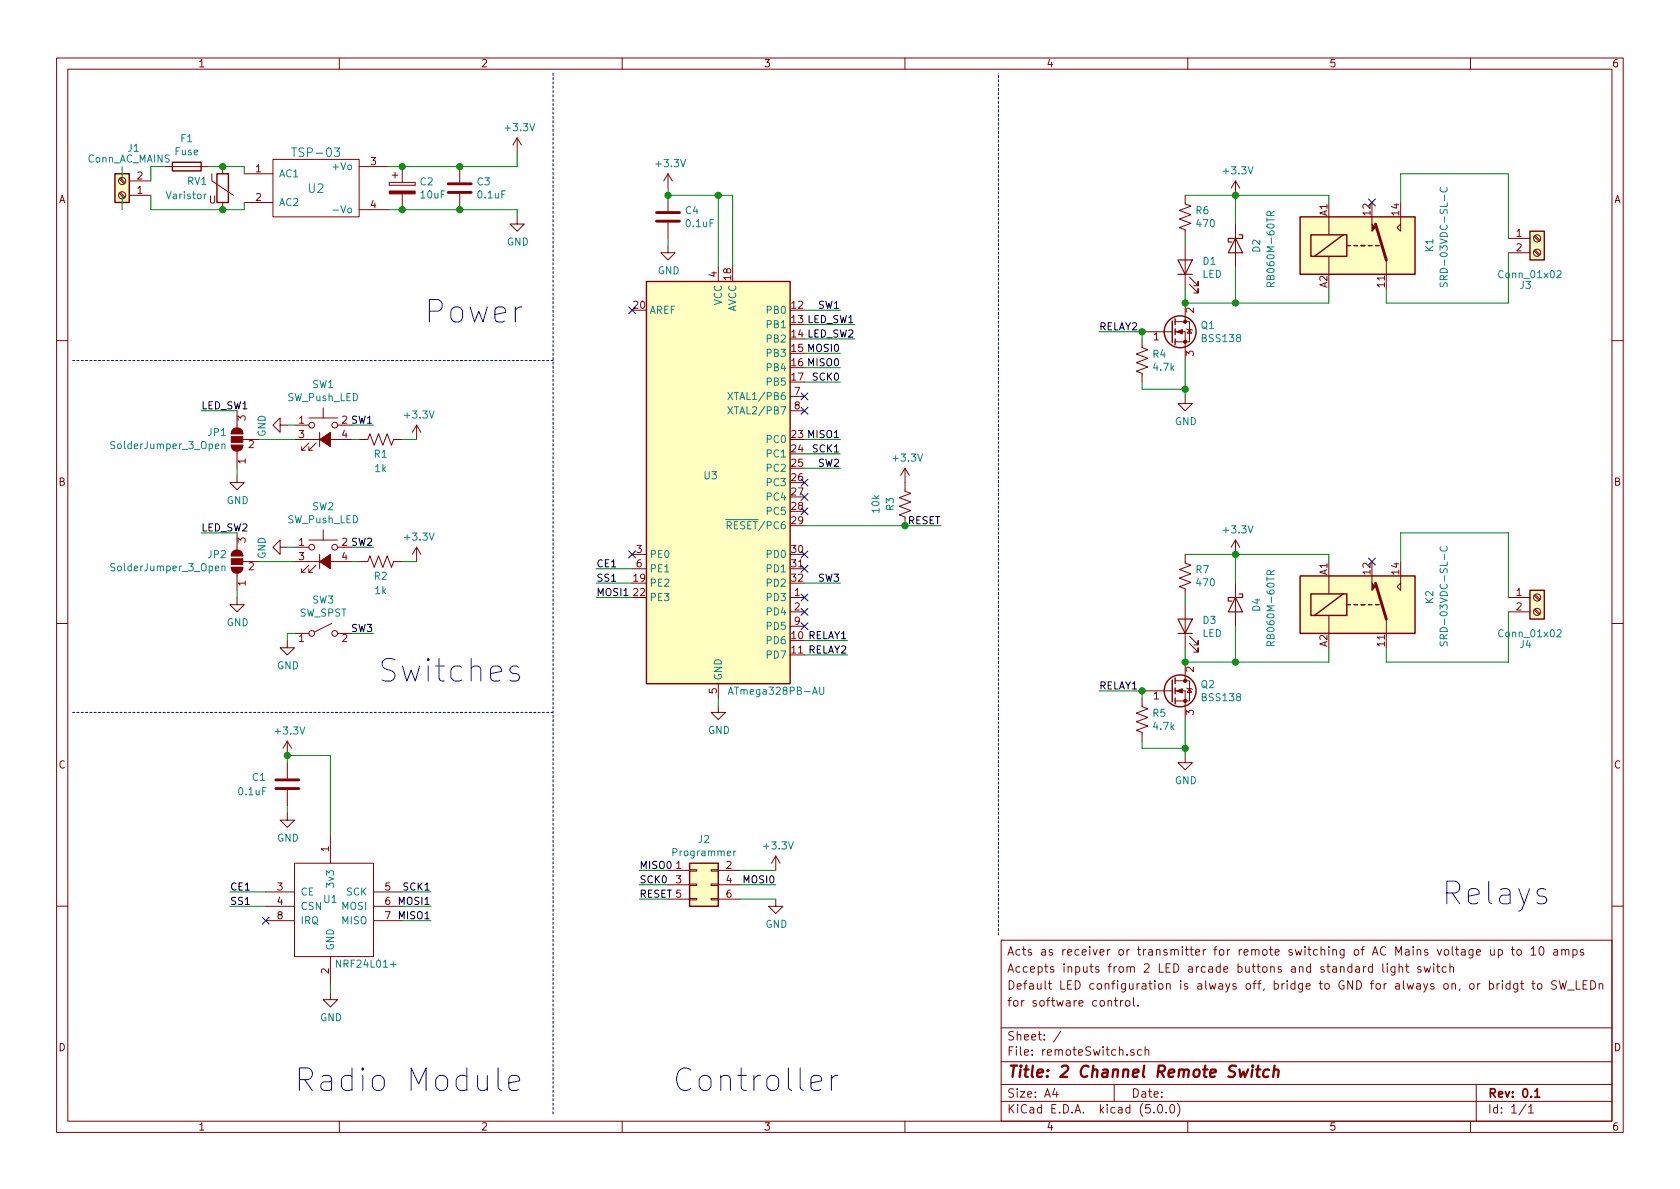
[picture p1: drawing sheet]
EESchema Schematic File Version 4
LIBS:remoteSwitch-cache
EELAYER 26 0
EELAYER END
$Descr A4 11693 8268
encoding utf-8
Sheet 1 1
Title "2 Channel Remote Switch"
Date ""
Rev "0.1"
Comp ""
Comment1 "for software control."
Comment2 "Default LED configuration is always off, bridge to GND for always on, or bridgt to SW_LEDn "
Comment3 "Accepts inputs from 2 LED arcade buttons and standard light switch"
Comment4 "Acts as receiver or transmitter for remote switching of AC Mains voltage up to 10 amps"
$EndDescr
$Comp
L remoteSwitch_custom:TSP-03 U2
U 1 1
P 2200 1300
F 0 "U2" H 2200 1300 60  0000 C CNN
F 1 "TSP-03" H 2200 1550 60  0000 C CNN
F 2 "Connectors_JST:JST_SH_BM04B-SRSS-TB_04x1.00mm_Straight" H 2200 1300 60  0001 C CNN
F 3 "" H 2200 1300 60  0000 C CNN
	1    2200 1300
	1    0    0    -1  
$EndComp
$Comp
L Connector:Screw_Terminal_01x02 J1
U 1 1
P 850 1350
F 0 "J1" H 770 1025 50  0000 C CNN
F 1 "Conn_AC_MAINS" H 800 1100 50  0000 C CNN
F 2 "Connectors:PINHEAD1-2" H 850 1350 50  0001 C CNN
F 3 "~" H 850 1350 50  0001 C CNN
	1    850  1350
	-1   0    0    1   
$EndComp
$Comp
L Device:Fuse F1
U 1 1
P 1300 1150
F 0 "F1" V 1103 1150 50  0000 C CNN
F 1 "Fuse" V 1194 1150 50  0000 C CNN
F 2 "Fuse_Holders_and_Fuses:Fuse_SMD1206_HandSoldering" V 1230 1150 50  0001 C CNN
F 3 "~" H 1300 1150 50  0001 C CNN
F 4 "Surface Mount Fuses 125V .125A VFA Slimline" H 1300 1150 50  0001 C CNN "Description"
F 5 "0466.125NR" H 1300 1150 50  0001 C CNN "Part No"
	1    1300 1150
	0    1    1    0   
$EndComp
$Comp
L Device:Varistor RV1
U 1 1
P 1550 1300
F 0 "RV1" H 1300 1350 50  0000 L CNN
F 1 "Varistor" H 1150 1250 50  0000 L CNN
F 2 "Varistors:RV_Disc_D7_W3.4_P5" V 1480 1300 50  0001 C CNN
F 3 "~" H 1550 1300 50  0001 C CNN
F 4 "Varistors 200V 50A CLAMP" H 1550 1300 50  0001 C CNN "Description"
F 5 "ERZ-V14D241" H 1550 1300 50  0001 C CNN "Part No"
	1    1550 1300
	1    0    0    -1  
$EndComp
Wire Wire Line
	850  1350 850  1450
Wire Wire Line
	850  1250 850  1150
Wire Wire Line
	1450 1150 1550 1150
Wire Wire Line
	1550 1150 1700 1150
Wire Wire Line
	1700 1150 1700 1200
Connection ~ 1550 1150
Wire Wire Line
	1550 1450 1700 1450
Wire Wire Line
	1700 1450 1700 1400
$Comp
L Device:C C3
U 1 1
P 3200 1300
F 0 "C3" H 3315 1346 50  0000 L CNN
F 1 "0.1uF" H 3315 1255 50  0000 L CNN
F 2 "Capacitors_SMD:C_1210_HandSoldering" H 3238 1150 50  0001 C CNN
F 3 "~" H 3200 1300 50  0001 C CNN
	1    3200 1300
	1    0    0    -1  
$EndComp
$Comp
L Device:CP C2
U 1 1
P 2800 1300
F 0 "C2" H 2918 1346 50  0000 L CNN
F 1 "10uF" H 2918 1255 50  0000 L CNN
F 2 "Capacitors_THT:CP_Radial_D10.0mm_P7.50mm" H 2838 1150 50  0001 C CNN
F 3 "~" H 2800 1300 50  0001 C CNN
	1    2800 1300
	1    0    0    -1  
$EndComp
Wire Wire Line
	2700 1150 2800 1150
Wire Wire Line
	2700 1450 2800 1450
Wire Wire Line
	3200 1150 3600 1150
Wire Wire Line
	3600 1150 3600 1050
Connection ~ 3200 1150
Wire Wire Line
	3200 1450 3600 1450
Wire Wire Line
	3600 1450 3600 1500
Connection ~ 3200 1450
$Comp
L power:GND #PWR0101
U 1 1
P 3600 1500
F 0 "#PWR0101" H 3600 1250 50  0001 C CNN
F 1 "GND" H 3605 1327 50  0000 C CNN
F 2 "" H 3600 1500 50  0001 C CNN
F 3 "" H 3600 1500 50  0001 C CNN
	1    3600 1500
	1    0    0    -1  
$EndComp
$Comp
L power:+3.3V #PWR0102
U 1 1
P 3600 1050
F 0 "#PWR0102" H 3600 900 50  0001 C CNN
F 1 "+3.3V" H 3615 1223 50  0000 C CNN
F 2 "" H 3600 1050 50  0001 C CNN
F 3 "" H 3600 1050 50  0001 C CNN
	1    3600 1050
	1    0    0    -1  
$EndComp
Connection ~ 2800 1150
Connection ~ 2800 1450
Wire Wire Line
	2800 1150 3200 1150
Wire Wire Line
	2800 1450 3200 1450
$Comp
L Switch:SW_Push_LED SW1
U 1 1
P 2250 3050
F 0 "SW1" H 2250 3435 50  0000 C CNN
F 1 "SW_Push_LED" H 2250 3344 50  0000 C CNN
F 2 "Connectors_JST:JST_SH_BM04B-SRSS-TB_04x1.00mm_Straight" H 2250 3350 50  0001 C CNN
F 3 "" H 2250 3350 50  0001 C CNN
	1    2250 3050
	1    0    0    -1  
$EndComp
$Comp
L Switch:SW_Push_LED SW2
U 1 1
P 2250 3900
F 0 "SW2" H 2250 4285 50  0000 C CNN
F 1 "SW_Push_LED" H 2250 4194 50  0000 C CNN
F 2 "Connectors_JST:JST_SH_BM04B-SRSS-TB_04x1.00mm_Straight" H 2250 4200 50  0001 C CNN
F 3 "" H 2250 4200 50  0001 C CNN
	1    2250 3900
	1    0    0    -1  
$EndComp
$Comp
L Switch:SW_SPST SW3
U 1 1
P 2250 4400
F 0 "SW3" H 2250 4635 50  0000 C CNN
F 1 "SW_SPST" H 2250 4544 50  0000 C CNN
F 2 "Connectors_JST:JST_SH_BM02B-SRSS-TB_02x1.00mm_Straight" H 2250 4400 50  0001 C CNN
F 3 "" H 2250 4400 50  0001 C CNN
	1    2250 4400
	1    0    0    -1  
$EndComp
$Comp
L Relay:FINDER-40.11 K1
U 1 1
P 9450 1700
F 0 "K1" V 9950 1650 50  0000 L CNN
F 1 "SRD-03VDC-SL-C" V 10050 1400 50  0000 L CNN
F 2 "Relays_THT:Relay_SPDT_SANYOU_SRD_Series_Form_C" H 10590 1660 50  0001 C CNN
F 3 "https://www.finder-relais.net/de/finder-relais-serie-40.pdf" H 9450 1700 50  0001 C CNN
	1    9450 1700
	1    0    0    -1  
$EndComp
$Comp
L MCU_Microchip_ATmega:ATmega328PB-AU U3
U 1 1
P 5000 3350
F 0 "U3" H 5000 3400 50  0000 R CNN
F 1 "ATmega328PB-AU" H 5750 1900 50  0000 R CNN
F 2 "Housings_DFN_QFN:QFN-32-1EP_4x4mm_Pitch0.4mm" H 5000 3350 50  0001 C CIN
F 3 "http://ww1.microchip.com/downloads/en/DeviceDoc/40001906C.pdf" H 5000 3350 50  0001 C CNN
	1    5000 3350
	1    0    0    -1  
$EndComp
$Comp
L Connector_Generic:Conn_02x03_Odd_Even J2
U 1 1
P 4850 6150
F 0 "J2" H 4900 6467 50  0000 C CNN
F 1 "Programmer" H 4900 6376 50  0000 C CNN
F 2 "Connectors_Molex:Molex_Microfit3_Header_02x03_Straight_43045-0628" H 4850 6150 50  0001 C CNN
F 3 "~" H 4850 6150 50  0001 C CNN
	1    4850 6150
	1    0    0    -1  
$EndComp
$Comp
L Diode:B120-E3 D2
U 1 1
P 8600 1700
F 0 "D2" H 8550 1850 50  0000 L CNN
F 1 "RB060M-60TR" H 8350 1950 50  0000 L CNN
F 2 "Diode_SMD:D_SMA" H 8600 1525 50  0001 C CNN
F 3 "http://www.vishay.com/docs/88946/b120.pdf" H 8600 1700 50  0001 C CNN
	1    8600 1700
	0    1    1    0   
$EndComp
Wire Wire Line
	9250 1400 9250 1350
Wire Wire Line
	9250 1350 8600 1350
Wire Wire Line
	8600 1350 8600 1550
$Comp
L power:GND #PWR0103
U 1 1
P 2000 4450
F 0 "#PWR0103" H 2000 4200 50  0001 C CNN
F 1 "GND" H 2005 4277 50  0000 C CNN
F 2 "" H 2000 4450 50  0001 C CNN
F 3 "" H 2000 4450 50  0001 C CNN
	1    2000 4450
	1    0    0    -1  
$EndComp
$Comp
L power:GND #PWR0104
U 1 1
P 1650 4150
F 0 "#PWR0104" H 1650 3900 50  0001 C CNN
F 1 "GND" H 1655 3977 50  0000 C CNN
F 2 "" H 1650 4150 50  0001 C CNN
F 3 "" H 1650 4150 50  0001 C CNN
	1    1650 4150
	1    0    0    -1  
$EndComp
$Comp
L power:GND #PWR0105
U 1 1
P 2000 3800
F 0 "#PWR0105" H 2000 3550 50  0001 C CNN
F 1 "GND" H 2005 3627 50  0000 C CNN
F 2 "" H 2000 3800 50  0001 C CNN
F 3 "" H 2000 3800 50  0001 C CNN
	1    2000 3800
	0    1    1    0   
$EndComp
$Comp
L power:GND #PWR0106
U 1 1
P 1650 3300
F 0 "#PWR0106" H 1650 3050 50  0001 C CNN
F 1 "GND" H 1655 3127 50  0000 C CNN
F 2 "" H 1650 3300 50  0001 C CNN
F 3 "" H 1650 3300 50  0001 C CNN
	1    1650 3300
	1    0    0    -1  
$EndComp
$Comp
L power:GND #PWR0107
U 1 1
P 2000 2950
F 0 "#PWR0107" H 2000 2700 50  0001 C CNN
F 1 "GND" H 2005 2777 50  0000 C CNN
F 2 "" H 2000 2950 50  0001 C CNN
F 3 "" H 2000 2950 50  0001 C CNN
	1    2000 2950
	0    1    1    0   
$EndComp
Wire Wire Line
	2050 4400 2000 4400
Wire Wire Line
	2000 4400 2000 4450
$Comp
L power:+3.3V #PWR0108
U 1 1
P 2900 3900
F 0 "#PWR0108" H 2900 3750 50  0001 C CNN
F 1 "+3.3V" H 2915 4073 50  0000 C CNN
F 2 "" H 2900 3900 50  0001 C CNN
F 3 "" H 2900 3900 50  0001 C CNN
	1    2900 3900
	1    0    0    -1  
$EndComp
$Comp
L power:+3.3V #PWR0109
U 1 1
P 2900 3050
F 0 "#PWR0109" H 2900 2900 50  0001 C CNN
F 1 "+3.3V" H 2915 3223 50  0000 C CNN
F 2 "" H 2900 3050 50  0001 C CNN
F 3 "" H 2900 3050 50  0001 C CNN
	1    2900 3050
	1    0    0    -1  
$EndComp
$Comp
L Device:R_US R1
U 1 1
P 2650 3050
F 0 "R1" V 2750 3050 50  0000 C CNN
F 1 "1k" V 2850 3050 50  0000 C CNN
F 2 "Resistors_SMD:R_0805_HandSoldering" V 2690 3040 50  0001 C CNN
F 3 "~" H 2650 3050 50  0001 C CNN
	1    2650 3050
	0    1    1    0   
$EndComp
$Comp
L Device:R_US R2
U 1 1
P 2650 3900
F 0 "R2" V 2750 3900 50  0000 C CNN
F 1 "1k" V 2850 3900 50  0000 C CNN
F 2 "Resistors_SMD:R_0805_HandSoldering" V 2690 3890 50  0001 C CNN
F 3 "~" H 2650 3900 50  0001 C CNN
	1    2650 3900
	0    1    1    0   
$EndComp
Wire Wire Line
	2450 3900 2500 3900
Wire Wire Line
	2800 3900 2900 3900
Wire Wire Line
	2450 3050 2500 3050
Wire Wire Line
	2800 3050 2900 3050
Wire Wire Line
	2450 2950 2600 2950
Wire Wire Line
	2450 3800 2600 3800
Wire Wire Line
	2450 4400 2600 4400
$Comp
L power:GND #PWR0110
U 1 1
P 5000 4900
F 0 "#PWR0110" H 5000 4650 50  0001 C CNN
F 1 "GND" H 5005 4727 50  0000 C CNN
F 2 "" H 5000 4900 50  0001 C CNN
F 3 "" H 5000 4900 50  0001 C CNN
	1    5000 4900
	1    0    0    -1  
$EndComp
Wire Wire Line
	5000 4850 5000 4900
$Comp
L power:+3.3V #PWR0111
U 1 1
P 4650 1300
F 0 "#PWR0111" H 4650 1150 50  0001 C CNN
F 1 "+3.3V" H 4665 1473 50  0000 C CNN
F 2 "" H 4650 1300 50  0001 C CNN
F 3 "" H 4650 1300 50  0001 C CNN
	1    4650 1300
	1    0    0    -1  
$EndComp
$Comp
L Device:C C4
U 1 1
P 4650 1500
F 0 "C4" H 4765 1546 50  0000 L CNN
F 1 "0.1uF" H 4765 1455 50  0000 L CNN
F 2 "Capacitors_SMD:C_1210_HandSoldering" H 4688 1350 50  0001 C CNN
F 3 "~" H 4650 1500 50  0001 C CNN
	1    4650 1500
	1    0    0    -1  
$EndComp
$Comp
L power:GND #PWR0112
U 1 1
P 4650 1700
F 0 "#PWR0112" H 4650 1450 50  0001 C CNN
F 1 "GND" H 4655 1527 50  0000 C CNN
F 2 "" H 4650 1700 50  0001 C CNN
F 3 "" H 4650 1700 50  0001 C CNN
	1    4650 1700
	1    0    0    -1  
$EndComp
Wire Wire Line
	4650 1650 4650 1700
Wire Wire Line
	4650 1300 4650 1350
Wire Wire Line
	4650 1350 5000 1350
Wire Wire Line
	5000 1350 5000 1850
Connection ~ 4650 1350
Wire Wire Line
	5100 1850 5100 1350
Wire Wire Line
	5100 1350 5000 1350
Connection ~ 5000 1350
$Comp
L Device:R_US R3
U 1 1
P 6300 3500
F 0 "R3" V 6400 3500 50  0000 C CNN
F 1 "10k" V 6500 3500 50  0000 C CNN
F 2 "Resistors_SMD:R_0805_HandSoldering" V 6340 3490 50  0001 C CNN
F 3 "~" H 6300 3500 50  0001 C CNN
	1    6300 3500
	-1   0    0    1   
$EndComp
Wire Wire Line
	5600 3050 5850 3050
Wire Wire Line
	5600 3150 5850 3150
Wire Wire Line
	5600 2550 5850 2550
Wire Wire Line
	5600 2450 5850 2450
Wire Wire Line
	5600 2650 5850 2650
Wire Wire Line
	6300 3650 5600 3650
Connection ~ 6300 3650
$Comp
L power:+3.3V #PWR0114
U 1 1
P 5400 6050
F 0 "#PWR0114" H 5400 5900 50  0001 C CNN
F 1 "+3.3V" H 5415 6223 50  0000 C CNN
F 2 "" H 5400 6050 50  0001 C CNN
F 3 "" H 5400 6050 50  0001 C CNN
	1    5400 6050
	1    0    0    -1  
$EndComp
$Comp
L power:GND #PWR0115
U 1 1
P 5400 6250
F 0 "#PWR0115" H 5400 6000 50  0001 C CNN
F 1 "GND" H 5405 6077 50  0000 C CNN
F 2 "" H 5400 6250 50  0001 C CNN
F 3 "" H 5400 6250 50  0001 C CNN
	1    5400 6250
	1    0    0    -1  
$EndComp
Wire Wire Line
	4450 6050 4650 6050
Wire Wire Line
	4450 6150 4650 6150
Wire Wire Line
	4450 6250 4650 6250
Wire Wire Line
	5150 6150 5400 6150
Wire Wire Line
	5400 6050 5150 6050
Wire Wire Line
	5400 6250 5150 6250
$Comp
L remoteSwitch_custom:NRF24L01+ U1
U 1 1
P 2300 6300
F 0 "U1" H 2300 6350 50  0000 C CNN
F 1 "NRF24L01+" H 2550 5900 50  0000 C CNN
F 2 "remoteSwitch_footprints:NRF24L01_SMD" H 2300 6300 50  0001 C CNN
F 3 "" H 2300 6300 50  0001 C CNN
	1    2300 6300
	1    0    0    -1  
$EndComp
$Comp
L power:GND #PWR0116
U 1 1
P 2300 6900
F 0 "#PWR0116" H 2300 6650 50  0001 C CNN
F 1 "GND" H 2305 6727 50  0000 C CNN
F 2 "" H 2300 6900 50  0001 C CNN
F 3 "" H 2300 6900 50  0001 C CNN
	1    2300 6900
	1    0    0    -1  
$EndComp
$Comp
L power:+3.3V #PWR0117
U 1 1
P 2000 5250
F 0 "#PWR0117" H 2000 5100 50  0001 C CNN
F 1 "+3.3V" H 2015 5423 50  0000 C CNN
F 2 "" H 2000 5250 50  0001 C CNN
F 3 "" H 2000 5250 50  0001 C CNN
	1    2000 5250
	1    0    0    -1  
$EndComp
$Comp
L Device:C C1
U 1 1
P 2000 5450
F 0 "C1" H 1750 5500 50  0000 L CNN
F 1 "0.1uF" H 1650 5400 50  0000 L CNN
F 2 "Capacitors_SMD:C_1210_HandSoldering" H 2038 5300 50  0001 C CNN
F 3 "~" H 2000 5450 50  0001 C CNN
	1    2000 5450
	1    0    0    -1  
$EndComp
$Comp
L power:GND #PWR0118
U 1 1
P 2000 5650
F 0 "#PWR0118" H 2000 5400 50  0001 C CNN
F 1 "GND" H 2005 5477 50  0000 C CNN
F 2 "" H 2000 5650 50  0001 C CNN
F 3 "" H 2000 5650 50  0001 C CNN
	1    2000 5650
	1    0    0    -1  
$EndComp
Wire Wire Line
	2000 5250 2000 5300
Wire Wire Line
	2000 5600 2000 5650
Wire Wire Line
	2000 5250 2300 5250
Wire Wire Line
	2300 5250 2300 5800
Connection ~ 2000 5250
Wire Wire Line
	2800 6200 3000 6200
Wire Wire Line
	3000 6300 2800 6300
Wire Wire Line
	2800 6400 3000 6400
NoConn ~ 1850 6400
Wire Wire Line
	2300 6850 2300 6900
$Comp
L power:+3.3V #PWR0120
U 1 1
P 8600 1350
F 0 "#PWR0120" H 8600 1200 50  0001 C CNN
F 1 "+3.3V" H 8615 1523 50  0000 C CNN
F 2 "" H 8600 1350 50  0001 C CNN
F 3 "" H 8600 1350 50  0001 C CNN
	1    8600 1350
	1    0    0    -1  
$EndComp
Connection ~ 8600 1350
Wire Wire Line
	9250 2000 9250 2100
Wire Wire Line
	9250 2100 8600 2100
Wire Wire Line
	8600 2100 8600 1850
Wire Wire Line
	1600 6200 1850 6200
Wire Wire Line
	1600 6300 1850 6300
$Comp
L Connector:Screw_Terminal_01x02 J3
U 1 1
P 10700 1650
F 0 "J3" H 10620 1325 50  0000 C CNN
F 1 "Conn_01x02" H 10650 1400 50  0000 C CNN
F 2 "Connectors_Molex:Molex_MegaFit_2x01x5.70mm_Straight" H 10700 1650 50  0001 C CNN
F 3 "~" H 10700 1650 50  0001 C CNN
	1    10700 1650
	1    0    0    -1  
$EndComp
Wire Wire Line
	9650 2000 9650 2100
Wire Wire Line
	9650 2100 10500 2100
Wire Wire Line
	10500 2100 10500 1750
Wire Wire Line
	10500 1650 10500 1200
Wire Wire Line
	10500 1200 9750 1200
Wire Wire Line
	9750 1200 9750 1400
Text Notes 3650 2250 2    157  ~ 0
Power
Text Notes 3650 4750 2    157  ~ 0
Switches
Text Notes 3650 7600 2    157  ~ 0
Radio Module
Text Notes 10800 6300 2    157  ~ 0
Relays
Text Notes 5850 7600 2    157  ~ 0
Controller
Wire Wire Line
	5850 4050 5600 4050
NoConn ~ 4400 2150
NoConn ~ 5600 2750
NoConn ~ 5600 2850
NoConn ~ 5600 3350
NoConn ~ 5600 3450
NoConn ~ 5600 3550
NoConn ~ 5600 4250
NoConn ~ 5600 4350
NoConn ~ 4400 3850
NoConn ~ 9550 1400
Text Label 5900 4450 2    50   ~ 0
RELAY1
Text Label 5900 4550 2    50   ~ 0
RELAY2
Text Label 1600 6200 0    50   ~ 0
CE1
Text Label 1600 6300 0    50   ~ 0
SS1
Text Label 3000 6200 2    50   ~ 0
SCK1
Text Label 3000 6300 2    50   ~ 0
MOSI1
Text Label 3000 6400 2    50   ~ 0
MISO1
Text Label 5400 6150 2    50   ~ 0
MOSI0
Text Label 4450 6050 0    50   ~ 0
MISO0
Text Label 4450 6150 0    50   ~ 0
SCK0
Text Label 4450 6250 0    50   ~ 0
RESET
Text Label 2600 4400 2    50   ~ 0
SW3
Text Label 2600 3800 2    50   ~ 0
SW2
Text Label 2600 2950 2    50   ~ 0
SW1
Text Label 5850 3250 2    50   ~ 0
SW2
Text Label 5850 4050 2    50   ~ 0
SW3
Text Label 6550 3650 2    50   ~ 0
RESET
Text Label 5850 3050 2    50   ~ 0
MISO1
Text Label 5850 3150 2    50   ~ 0
SCK1
Text Label 4150 3950 0    50   ~ 0
CE1
Text Label 4150 4050 0    50   ~ 0
SS1
Text Label 4150 4150 0    50   ~ 0
MOSI1
Text Label 5850 2450 2    50   ~ 0
MOSI0
Text Label 5850 2550 2    50   ~ 0
MISO0
Text Label 5850 2650 2    50   ~ 0
SCK0
$Comp
L Device:Q_NMOS_GDS Q1
U 1 1
P 8150 2300
F 0 "Q1" H 8355 2346 50  0000 L CNN
F 1 "BSS138" H 8355 2255 50  0000 L CNN
F 2 "TO_SOT_Packages_SMD:SOT-23" H 8350 2400 50  0001 C CNN
F 3 "~" H 8150 2300 50  0001 C CNN
	1    8150 2300
	1    0    0    -1  
$EndComp
$Comp
L power:GND #PWR0119
U 1 1
P 8250 2750
F 0 "#PWR0119" H 8250 2500 50  0001 C CNN
F 1 "GND" H 8255 2577 50  0000 C CNN
F 2 "" H 8250 2750 50  0001 C CNN
F 3 "" H 8250 2750 50  0001 C CNN
	1    8250 2750
	1    0    0    -1  
$EndComp
Wire Wire Line
	1150 1150 1050 1150
Wire Wire Line
	1050 1150 1050 1250
Wire Wire Line
	1050 1350 1050 1450
Wire Wire Line
	1050 1450 1550 1450
Connection ~ 1550 1450
Wire Notes Line
	3850 500  3850 7750
Wire Notes Line
	3850 2500 500  2500
Wire Notes Line
	3850 4950 500  4950
Wire Notes Line
	6950 6500 6950 500 
Text Label 7650 2300 0    50   ~ 0
RELAY2
Wire Wire Line
	8600 2100 8250 2100
Connection ~ 8600 2100
$Comp
L Device:R_US R4
U 1 1
P 7950 2500
F 0 "R4" H 8018 2546 50  0000 L CNN
F 1 "4.7k" H 8018 2455 50  0000 L CNN
F 2 "Resistors_SMD:R_0805_HandSoldering" V 7990 2490 50  0001 C CNN
F 3 "~" H 7950 2500 50  0001 C CNN
	1    7950 2500
	1    0    0    -1  
$EndComp
Wire Wire Line
	7950 2650 7950 2700
Wire Wire Line
	7950 2700 8250 2700
Wire Wire Line
	8250 2500 8250 2700
Wire Wire Line
	8250 2750 8250 2700
Connection ~ 8250 2700
Wire Wire Line
	7950 2350 7950 2300
$Comp
L Device:R_US R6
U 1 1
P 8250 1500
F 0 "R6" H 8318 1546 50  0000 L CNN
F 1 "470" H 8318 1455 50  0000 L CNN
F 2 "Resistors_SMD:R_0805_HandSoldering" V 8290 1490 50  0001 C CNN
F 3 "~" H 8250 1500 50  0001 C CNN
	1    8250 1500
	1    0    0    -1  
$EndComp
Wire Wire Line
	8600 1350 8250 1350
$Comp
L Device:LED D1
U 1 1
P 8250 1850
F 0 "D1" V 8288 1733 50  0000 R CNN
F 1 "LED" V 8197 1733 50  0000 R CNN
F 2 "LEDs:LED_0603_HandSoldering" H 8250 1850 50  0001 C CNN
F 3 "~" H 8250 1850 50  0001 C CNN
	1    8250 1850
	0    -1   -1   0   
$EndComp
Wire Wire Line
	8250 1650 8250 1700
Wire Wire Line
	8250 2000 8250 2100
Connection ~ 8250 2100
$Comp
L Relay:FINDER-40.11 K2
U 1 1
P 9450 4200
F 0 "K2" V 9950 4200 50  0000 L CNN
F 1 "SRD-03VDC-SL-C" V 10050 3900 50  0000 L CNN
F 2 "Relays_THT:Relay_SPDT_SANYOU_SRD_Series_Form_C" H 10590 4160 50  0001 C CNN
F 3 "https://www.finder-relais.net/de/finder-relais-serie-40.pdf" H 9450 4200 50  0001 C CNN
	1    9450 4200
	1    0    0    -1  
$EndComp
$Comp
L Diode:B120-E3 D4
U 1 1
P 8600 4200
F 0 "D4" H 8550 4350 50  0000 L CNN
F 1 "RB060M-60TR" H 8350 4450 50  0000 L CNN
F 2 "Diode_SMD:D_SMA" H 8600 4025 50  0001 C CNN
F 3 "http://www.vishay.com/docs/88946/b120.pdf" H 8600 4200 50  0001 C CNN
	1    8600 4200
	0    1    1    0   
$EndComp
Wire Wire Line
	9250 3900 9250 3850
Wire Wire Line
	9250 3850 8600 3850
Wire Wire Line
	8600 3850 8600 4050
$Comp
L power:+3.3V #PWR0121
U 1 1
P 8600 3850
F 0 "#PWR0121" H 8600 3700 50  0001 C CNN
F 1 "+3.3V" H 8615 4023 50  0000 C CNN
F 2 "" H 8600 3850 50  0001 C CNN
F 3 "" H 8600 3850 50  0001 C CNN
	1    8600 3850
	1    0    0    -1  
$EndComp
Connection ~ 8600 3850
Wire Wire Line
	9250 4500 9250 4600
Wire Wire Line
	9250 4600 8600 4600
Wire Wire Line
	8600 4600 8600 4350
$Comp
L Connector:Screw_Terminal_01x02 J4
U 1 1
P 10700 4150
F 0 "J4" H 10620 3825 50  0000 C CNN
F 1 "Conn_01x02" H 10650 3900 50  0000 C CNN
F 2 "Connectors_Molex:Molex_MegaFit_2x01x5.70mm_Straight" H 10700 4150 50  0001 C CNN
F 3 "~" H 10700 4150 50  0001 C CNN
	1    10700 4150
	1    0    0    -1  
$EndComp
Wire Wire Line
	9650 4500 9650 4600
Wire Wire Line
	9650 4600 10500 4600
Wire Wire Line
	10500 4600 10500 4250
Wire Wire Line
	10500 4150 10500 3700
Wire Wire Line
	10500 3700 9750 3700
Wire Wire Line
	9750 3700 9750 3900
NoConn ~ 9550 3900
$Comp
L Device:Q_NMOS_GDS Q2
U 1 1
P 8150 4800
F 0 "Q2" H 8355 4846 50  0000 L CNN
F 1 "BSS138" H 8355 4755 50  0000 L CNN
F 2 "TO_SOT_Packages_SMD:SOT-23" H 8350 4900 50  0001 C CNN
F 3 "~" H 8150 4800 50  0001 C CNN
	1    8150 4800
	1    0    0    -1  
$EndComp
$Comp
L power:GND #PWR0122
U 1 1
P 8250 5250
F 0 "#PWR0122" H 8250 5000 50  0001 C CNN
F 1 "GND" H 8255 5077 50  0000 C CNN
F 2 "" H 8250 5250 50  0001 C CNN
F 3 "" H 8250 5250 50  0001 C CNN
	1    8250 5250
	1    0    0    -1  
$EndComp
Text Label 7650 4800 0    50   ~ 0
RELAY1
Wire Wire Line
	8600 4600 8250 4600
Connection ~ 8600 4600
$Comp
L Device:R_US R5
U 1 1
P 7950 5000
F 0 "R5" H 8018 5046 50  0000 L CNN
F 1 "4.7k" H 8018 4955 50  0000 L CNN
F 2 "Resistors_SMD:R_0805_HandSoldering" V 7990 4990 50  0001 C CNN
F 3 "~" H 7950 5000 50  0001 C CNN
	1    7950 5000
	1    0    0    -1  
$EndComp
Wire Wire Line
	7950 5150 7950 5200
Wire Wire Line
	7950 5200 8250 5200
Wire Wire Line
	8250 5000 8250 5200
Wire Wire Line
	8250 5250 8250 5200
Connection ~ 8250 5200
Wire Wire Line
	7950 4850 7950 4800
$Comp
L Device:R_US R7
U 1 1
P 8250 4000
F 0 "R7" H 8318 4046 50  0000 L CNN
F 1 "470" H 8318 3955 50  0000 L CNN
F 2 "Resistors_SMD:R_0805_HandSoldering" V 8290 3990 50  0001 C CNN
F 3 "~" H 8250 4000 50  0001 C CNN
	1    8250 4000
	1    0    0    -1  
$EndComp
Wire Wire Line
	8600 3850 8250 3850
$Comp
L Device:LED D3
U 1 1
P 8250 4350
F 0 "D3" V 8288 4233 50  0000 R CNN
F 1 "LED" V 8197 4233 50  0000 R CNN
F 2 "LEDs:LED_0603_HandSoldering" H 8250 4350 50  0001 C CNN
F 3 "~" H 8250 4350 50  0001 C CNN
	1    8250 4350
	0    -1   -1   0   
$EndComp
Wire Wire Line
	8250 4150 8250 4200
Wire Wire Line
	8250 4500 8250 4600
Connection ~ 8250 4600
$Comp
L power:+3.3V #PWR0113
U 1 1
P 6300 3350
F 0 "#PWR0113" H 6300 3200 50  0001 C CNN
F 1 "+3.3V" H 6315 3523 50  0000 C CNN
F 2 "" H 6300 3350 50  0001 C CNN
F 3 "" H 6300 3350 50  0001 C CNN
	1    6300 3350
	1    0    0    -1  
$EndComp
NoConn ~ 5600 4150
Text Label 5950 2250 2    50   ~ 0
LED_SW1
Text Label 5950 2350 2    50   ~ 0
LED_SW2
Wire Wire Line
	2000 2950 2050 2950
Wire Wire Line
	2050 3050 1800 3050
Wire Wire Line
	1650 3250 1650 3300
Text Label 1400 2850 0    50   ~ 0
LED_SW1
Wire Wire Line
	2050 3800 2000 3800
Wire Wire Line
	2050 3900 1800 3900
Wire Wire Line
	1650 4100 1650 4150
Text Label 1400 3700 0    50   ~ 0
LED_SW2
$Comp
L Jumper:SolderJumper_3_Open JP2
U 1 1
P 1650 3900
F 0 "JP2" V 1696 3968 50  0000 L CNN
F 1 "SolderJumper_3_Open" V 1605 3968 50  0000 L CNN
F 2 "" H 1650 3900 50  0001 C CNN
F 3 "~" H 1650 3900 50  0001 C CNN
	1    1650 3900
	0    -1   -1   0   
$EndComp
$Comp
L Jumper:SolderJumper_3_Open JP1
U 1 1
P 1650 3050
F 0 "JP1" V 1696 3118 50  0000 L CNN
F 1 "SolderJumper_3_Open" V 1605 3118 50  0000 L CNN
F 2 "" H 1650 3050 50  0001 C CNN
F 3 "~" H 1650 3050 50  0001 C CNN
	1    1650 3050
	0    -1   -1   0   
$EndComp
Wire Wire Line
	5600 4450 5900 4450
Wire Wire Line
	5600 4550 5900 4550
Wire Wire Line
	5600 2250 5950 2250
Wire Wire Line
	5600 2350 5950 2350
Wire Wire Line
	6300 3650 6550 3650
Wire Wire Line
	4400 4150 4150 4150
Wire Wire Line
	4400 3950 4150 3950
Wire Wire Line
	4150 4050 4400 4050
Wire Wire Line
	1400 2850 1650 2850
Wire Wire Line
	1650 3700 1400 3700
Connection ~ 7950 2300
Wire Wire Line
	7950 4800 7650 4800
Connection ~ 7950 4800
Wire Wire Line
	7650 2300 7950 2300
Wire Wire Line
	5600 2150 5850 2150
Text Label 5850 2150 2    50   ~ 0
SW1
Wire Wire Line
	5600 3250 5850 3250
NoConn ~ 5600 3850
NoConn ~ 5600 3950
$EndSCHEMATC
